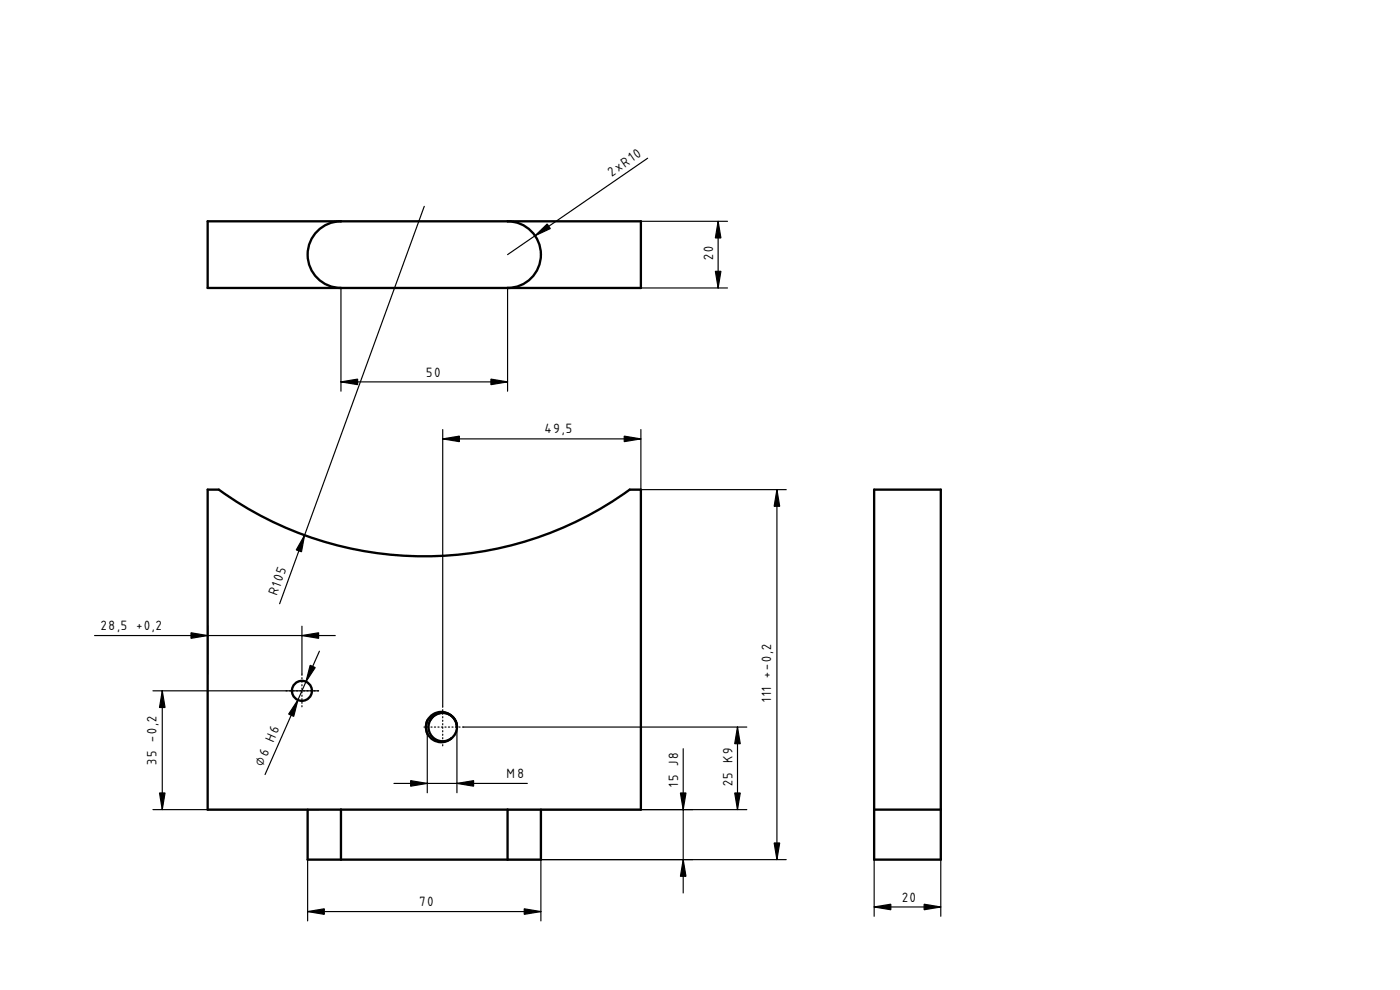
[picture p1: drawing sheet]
<svg xmlns="http://www.w3.org/2000/svg" width="420mm" height="297mm" viewBox="0 0 420 297" stroke-linecap="round" stroke-linejoin="round" font-family="sans-serif">
<g fill="none" stroke="#000" stroke-width=".7">
<path d="M62.3 146.9h3.4a105 105 0 0 0 123.3 0h3.3v96h-130zM129.1 216.2a4.3 4.3 0 0 1 4.8-2.2 4.3 4.3 0 0 1 3.2 4.1M137.1 218.1l-.3 1.7-.6 1-.8 .8M137.1 218.1a4.6 4.6 0 0 0-4.2-4.6 4.6 4.6 0 0 0-4.9 3.8 4.6 4.6 0 0 0 3.4 5.3 4.5 4.5 0 0 0 4-1M137.1 218.1a4.3 4.3 0 0 0-5.1-4.1 4.3 4.3 0 0 0-3 5.9 4.3 4.3 0 0 0 6.4 1.7M92.3 242.9v15h70v-15M102.3 242.9v15M152.3 242.9v15"/>
<circle cx="90.6" cy="207.3" r="3"/>
</g>
<path d="M90.6 202.3v10M95.6 207.3h-10M132.9 211.9v12.5M139.1 218.1h-12.5" fill="none" stroke="#000" stroke-width=".35" stroke-dasharray=".4 .7"/>
<g fill="none" stroke="#000" stroke-width=".35">
<path d="M127.3 61.9l-43.4 119.3M132.9 131.7h59.4M132.9 128.9v83M192.3 128.9v83M189 146.9h47M233.2 146.9v111M28.4 190.7h72.2M62.3 187.9v14.4M90.6 187.9v14.4M95.9 195.4l-16.4 37M45.9 207.3h49.7M48.7 207.3v35.6"/>
<path d="M137.1 218.1v19.8M139.1 218.1h85M221.3 218.1v24.8M118.2 235.1h40.1M128.2 220.1v17.8M205 224.6v43.3M45.9 242.9h49.7M92.3 257.9v18.4M152.3 257.9h83.7M152.3 242.9h71.8M162.3 257.9v18.4M92.3 273.5h70"/>
</g>
<g fill="#000" stroke="#000" stroke-width=".35">
<path d="M132.9 131.7l5-.8v1.6zM187.3 130.9l5 .8-5 .8zM233.2 146.9l.8 5h-1.7zM91.4 160.6l-.9 5-1.6-.6zM57.3 189.9l5 .8-5 .8zM90.6 190.7l5-.8v1.6zM48.7 207.3l.8 5h-1.6zM89.4 210l-1.2 4.9-1.6-.6zM93.1 199.6l1.5 .7-2.8 4.2zM221.3 218.1l.9 5h-1.7zM123.2 234.2l5 .9-5 .8zM137.1 235.1l5-.9v1.7z"/>
<path d="M47.9 237.9h1.6l-.8 5zM204.2 237.9h1.7l-.9 5zM205 257.9l.9 5h-1.7zM220.5 237.9h1.7l-.9 5zM232.3 252.9h1.7l-.8 5zM92.3 273.5l5-.8v1.6zM157.3 272.7l5 .8-5 .8z"/>
</g>
<g fill="#fff">
<path d="M262.3 146.9h20v111h-20z" fill-rule="evenodd"/>
<path d="M262.3 146.9h20v96h-20z" fill-rule="evenodd"/>
<path d="M262.3 242.9h20v15h-20z" fill-rule="evenodd"/>
</g>
<path d="M262.3 146.9h20v111h-20zM262.3 242.9h20" fill="none" stroke="#000" stroke-width=".7"/>
<path d="M262.3 257.9v17M282.3 257.9v17M262.3 272.1h20" fill="none" stroke="#000" stroke-width=".35"/>
<path d="M262.3 272.1l5-.8v1.7zM277.3 271.3l5 .8-5 .9z" fill="#000" stroke="#000" stroke-width=".35"/>
<g fill="#fff">
<path d="M62.3 66.4v20h40a10 10 0 0 1-10-10 10 10 0 0 1 10-10h90v20h-40a10 10 0 0 0 10-10 10 10 0 0 0-10-10z" fill-rule="evenodd"/>
<path d="M62.3 66.4v20h90a10 10 0 0 0 10-10 10 10 0 0 0-10-10h40v20h-90a10 10 0 0 1-10-10 10 10 0 0 1 10-10z" fill-rule="evenodd"/>
</g>
<path d="M62.3 66.4h130v20h-130zM102.3 66.4a10 10 0 0 0-10 10 10 10 0 0 0 10 10M152.3 66.4a10 10 0 0 1 10 10 10 10 0 0 1-10 10" fill="none" stroke="#000" stroke-width=".7"/>
<path d="M194.4 47.5l-42.1 28.9M192.3 66.4h26M215.5 66.4v20M102.3 86.4v31M152.3 86.4v31M192.3 86.4h26M102.3 114.6h50" fill="none" stroke="#000" stroke-width=".35"/>
<path d="M160.6 70.7l3.6-3.5 1 1.4zM215.5 66.4l.9 5h-1.7zM214.7 81.4h1.7l-.9 5zM102.3 114.6l5-.9v1.7zM147.3 113.7l5 .9-5 .8z" fill="#000" stroke="#000" stroke-width=".35"/>
<g font-size="5">
<text x="183.7" y="53" transform="rotate(-35 183.7 53)">2xR10</text>
<text x="214" y="77.9" transform="rotate(-90 214 77.9)">20</text>
<text x="127.9" y="113">50</text>
<text x="163.5" y="129.9">49,5</text>
<text x="83.1" y="178.9" transform="rotate(-70 83.1 178.9)">R105</text>
<text x="30.2" y="188.9">28,5 +0,2</text>
<text x="231.4" y="210.6" transform="rotate(-90 231.4 210.6)">111 +-0,2</text>
<text x="46.9" y="229.6" transform="rotate(-90 46.9 229.6)">35 -0,2</text>
<text x="78.8" y="230.1" transform="rotate(-66 78.8 230.1)">⌀6 H6</text>
<text x="152" y="233.5">M8</text>
<text x="203.5" y="236.1" transform="rotate(-90 203.5 236.1)">15 J8</text>
<text x="219.8" y="235.9" transform="rotate(-90 219.8 235.9)">25 K9</text>
<text x="125.9" y="272">70</text>
<text x="270.7" y="270.6">20</text>
</g>
</svg>
